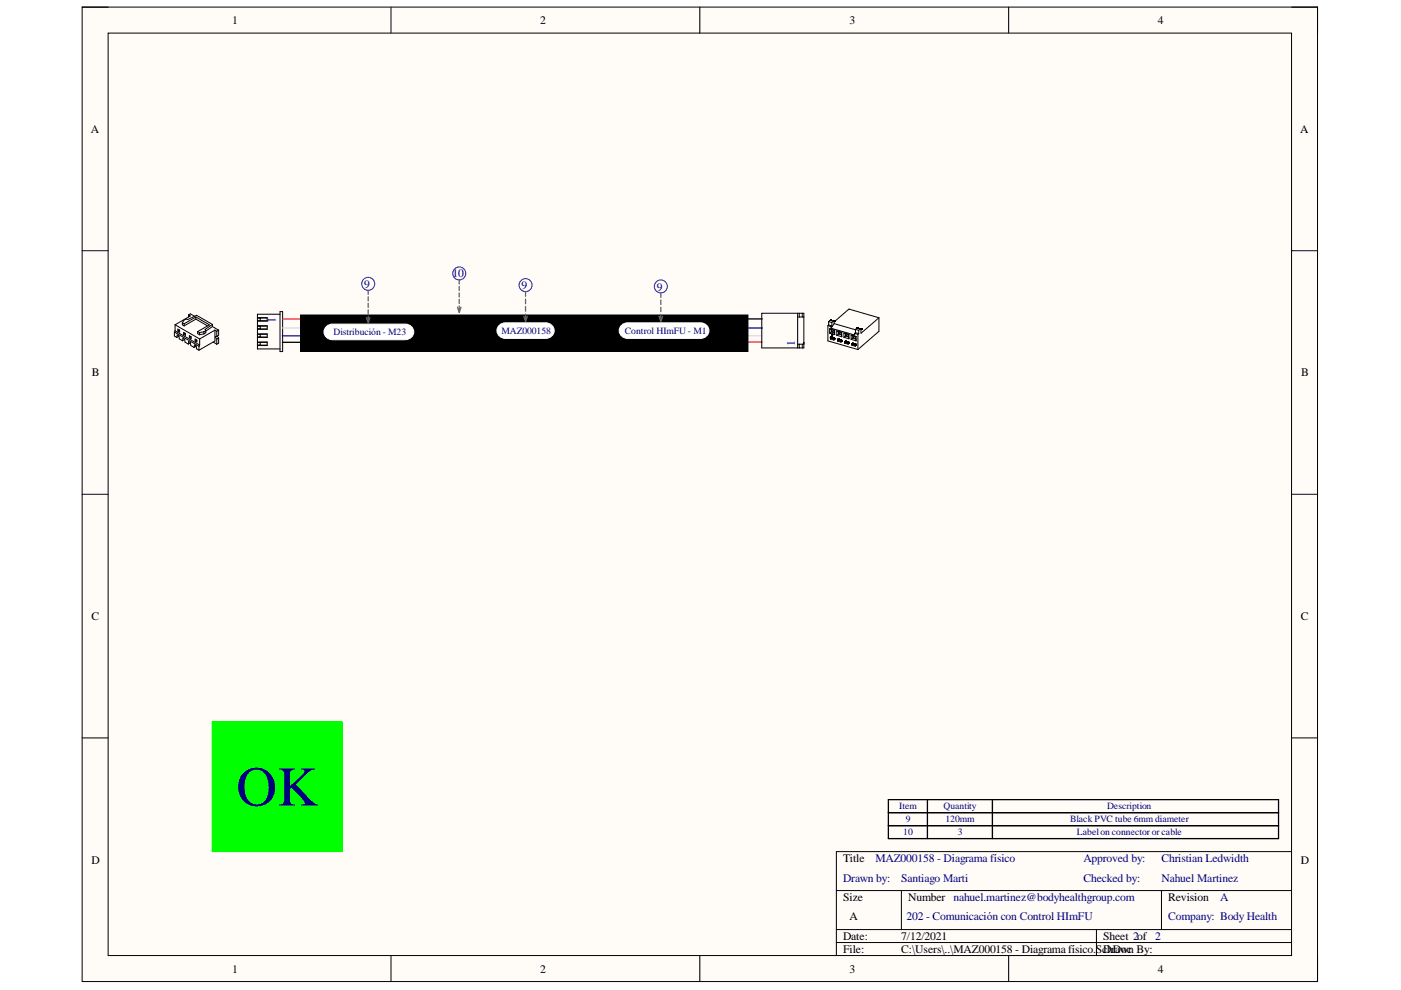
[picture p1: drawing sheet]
<svg xmlns="http://www.w3.org/2000/svg" width="297mm" height="210mm" viewBox="0 0 297 210" stroke-linecap="round" stroke-linejoin="round" font-family="sans-serif">
<path d="M17.4 1.5h261.9v206.6h-261.9z" fill-rule="evenodd" fill="#fffcf8"/>
<path d="M17.4 1.5h261.9v206.6h-261.9z" fill="none" stroke="#000" stroke-width=".21"/>
<path d="M22.9 7h250.9v195.6h-250.9z" fill-rule="evenodd" fill="#fffcf8"/>
<g fill="none" stroke="#000" stroke-width=".21">
<path d="M17.4 1.5h5.5M22.9 7h250.9v195.6h-250.9zM82.9 1.5v5.5M148.4 1.5v5.5M213.9 1.5v5.5M273.8 1.5h5.5v5.5M17.4 53.2h5.5M273.8 53.2h5.5M37 70.4l5.2 3M37 70.4v.9l.5 .2M37.1 68.9l5.2 3M37.1 68.9v1.3"/>
<path d="M37.1 70.2l5.2 3M37.1 70.2l-.1 .2M37.5 71.5l.1-.5 .3 .2 .1 .7 .7 .3M37.7 69.8l.4 .2v.4l-.4-.2zM37.9 71.3l-.4 .2M38 70l-.3 .2M38 70l.1 .1M38 69.9v.1M38.7 68.4v.5l.3 .2M38.7 68.4l.3 .2M38.7 68.4l.3-.5 .4-.2h.4l1.9-.9 3.3 2M38.7 72.2l.1-.5 .3 .2 .1 .7 .7 .4"/>
<path d="M38.9 70.5l.4 .2v.4l-.4-.2zM39 68.6v.5M39.2 72l-.5 .2M39.2 70.7l-.3 .2M39.2 70.7l.1 .1M39.2 70.6v.1M40 66.8l.4 .2-3.3 1.9M40 66.8l.4-.3 .9 .6M40 66.8v.4M40.2 71.2l.3 .2v.4l-.3-.2zM40.4 72.6l.1 .7 .6 .4M40.4 72.6l-.4-.2-.1 .6"/>
<path d="M40.4 72.7l-.5 .3M40.4 71.5l-.2 .1M40.4 71.5h.1M40.4 71.3v.2M41.1 73.7l.1-.6 .4 .2 .1 .7 .5 .3M41.4 71.9l.3 .2v.4l-.3-.2zM41.5 67.2l2.9 1.7-2.5 1.4M41.5 67.7l-2.5 1.4M41.5 67.7l2.5 1.4M41.5 67.2l-2.5 1.4M41.5 67.2v.5M41.6 73.4l-.5 .3"/>
<path d="M41.6 72.2l-.2 .1M41.6 72.2h.1M41.6 72v.2M41.9 70.3v.5l.4 .2M41.9 70.3l.4 .2M42.2 73.4v.9M42.3 70.5v.5M42.3 73.2l-.1 .2M42.3 71.9v1.3M43.2 70.8l-.9 .2M43.2 70.3l-.9 .2M43.2 70.3v.5"/>
<path d="M43.6 70.1v.5l-.4 .2M43.6 70.1l-.4 .2M45 69.2l1.4 .8M45 69.2l-1.4 1M45 68.8l-1.5 1.1 .1 .2M45 68.8v.4M45.2 72.5l.8 .5M45.6 70l.4 .2M45.6 70l-3.3 1.9M45.6 70v2.3l-3.4 2M46 70.2v1.1M46 71.9v1.1"/>
<path d="M46 71.3l-.4 .1 .4 .5M46.1 71.2l.3 .5M46.4 70l-.4 .2M46.4 70v1.1l-.4 .2M46.4 71.7v1.1l-.4 .2M46.4 71.7l-.4 .2M54.6 69.1h2v.7h-2M54.6 67.3h2v.8h-2M54.6 70.8h2v.7h-2M54.6 72.5h2v.8h-2M54.6 68h.6M54.6 67.5h.6"/>
<path d="M54.6 70.9h.6M54.6 71.4h.6M54.6 73.1h.6M54.6 69.7h.6M55.2 69.1v.6h1.4M55.2 72.6v.6h1.4M56.6 67.4h-1.4v.6h1.4M56.6 70.9h-1.4v.6h1.4M56.6 72.6h-2M56.6 69.1l-2 .1M59.4 66.1h.5v8.4h-.5zM59.4 66.6h-4.8v7.4h4.8"/>
<path d="M63.7 66.8h94.9v7.7h-94.9zM161.5 66.4h8.9v7.4h-8.9zM169.1 67.2h1.3M169.1 66.4v7.4M169.1 73h1.3M169.5 66.4v.8M169.5 73v.8M170.1 66.4v.8M170.1 73v.8M170.4 72.6v.2M170.4 72.7h.1M175.5 69.1l.7 .1"/>
<path d="M175.5 69.1v3.2l6.4 1.8M175.7 68.2l.3-.3 .7 .2-.3 .3M175.7 68.9l-.2 .2M175.7 68.9l.7 .2M175.7 68.2v.7M175.7 68.2l.7 .2M175.9 70.6l1.1 .4M175.9 69.7l1.1 .3M175.9 69.7v.9M175.9 69.7l.4 .2M176.1 71.9l.7 .2M176.1 71.6h.1"/>
<path d="M176.1 71.5h.1M176.1 67.9h.1M176.1 67.9l.7 .2M176.2 71.5h.1M176.2 71.6h-.1M176.2 71.9h-.1M176.2 71.6h.1M176.2 69.6l5 1.4v-.3M176.2 69.2v.4M176.2 71.5v.4M176.2 71.5h-.1v.4M176.2 71.5l.4 .1"/>
<path d="M176.3 71.5h.1M176.3 70.4l.6 .2M176.3 70.4l-.4 .2M176.3 69.9v.5M176.3 69.9l.6 .2M176.3 71.5l-.1 .1M176.3 71.6l.3 .1M176.3 71h.1M176.4 68.4v.7M176.4 69.9v.4M176.4 71.6v.1M176.4 70.3l-.1 .1"/>
<path d="M176.4 70.3l.5 .1M176.4 71.7l.4 .1M176.4 71.7l-.2 .2M176.4 69.1l-.2 .1M176.4 70.8h.1M176.4 70.8l-.1 .2M176.4 71h-.1M176.5 70.8h.1M176.5 70.8v.8l-.1-.7-.1 .1M176.6 71.6h.1M176.6 71.6l.1 .1M176.6 71.6v.1"/>
<path d="M176.7 71.7l.1 .1M176.7 71.6h.1M176.7 71.6v.1M176.7 71.7h.1M176.7 68.1h.1M176.8 71.7v.4M176.8 71.8v.1M176.8 71.7h-.1M176.8 71.7h.1M176.8 68.1h.1M176.8 71.8h.1M176.8 71.9h.1"/>
<path d="M176.8 68.1v.1M176.8 71.8v.3M176.8 68.2h.1M176.9 68.3v.3M176.9 68.6l4.5 1.3M176.9 68.6l-.7 1M176.9 70.1v.5M176.9 70.6l.1 .4M177 70v1M177 70l-.1 .1M177.4 71.1l1.1 .3M177.4 70.2v.9"/>
<path d="M177.4 70.2l1.1 .3M177.4 70.2l.4 .1M177.6 72.3l.7 .2M177.6 72h.1M177.6 72v.3M177.6 71.9h.1M177.6 71.9v.1M177.7 72.3h-.1M177.7 71.9h.1M177.7 72h.1M177.7 72v.3M177.7 71.9h-.1"/>
<path d="M177.8 72h.1M177.8 71.9l.3 .1M177.8 72l-.2 .1M177.8 70.8l.6 .2M177.8 70.8l-.4 .3M177.8 70.3v.5M177.8 70.3l.6 .2M177.8 72h-.1M177.8 72l.3 .1M177.9 70.7l-.1 .1M177.9 70.4v.3M177.9 72v.1"/>
<path d="M177.9 70.7l.5 .2M177.9 72.1l.4 .1M177.9 72.1l-.2 .2M178.1 72l.1 .1M178.1 72h.1M178.1 72.1h.1M178.2 72.1h.1M178.2 72.1l.1 .1M178.3 72.2h.1M178.3 72.1v.4M178.3 72.1v.1M178.3 72.2v.1"/>
<path d="M178.3 72.3h.1M178.3 72.5h.1M178.4 70.5v.5M178.4 71l.1 .4M178.5 70.5v.9M178.5 70.5h-.1M178.9 71.5l1.1 .3M178.9 70.6v.9M178.9 70.6l1.1 .3M178.9 70.6l.4 .2M179.1 72.5h.1M179.1 72.8l.7 .2"/>
<path d="M179.1 72.4h.1M179.1 72.4h.2M179.1 72.4v.4M179.2 72.4h.1M179.2 72.4v.3M179.2 72.5h.1M179.2 72.5h-.1M179.2 72.7l-.1 .1M179.2 72.4v.1M179.3 72.4h.1M179.3 72.4l.4 .1M179.3 71.3l.6 .1"/>
<path d="M179.3 71.3l-.4 .2M179.3 70.8v.5M179.3 70.8l.6 .1M179.3 72.4l-.1 .1M179.4 71.2l-.1 .1M179.4 70.8v.4M179.4 72.5v.1M179.4 71.2l.5 .1M179.4 72.6l.4 .1M179.4 72.6l-.2 .1M179.6 72.5h.1M179.7 72.5h.1"/>
<path d="M179.7 72.5l.1 .1M179.7 72.5v.1M179.7 72.6h.1M179.8 72.5h.1M179.8 72.6v.4M179.8 72.6h.1M179.8 72.7h.1M179.8 72.8h.1M179.9 70.9v.5M179.9 71.4l.1 .4M180 70.9v.9M180 70.9h-.1"/>
<path d="M180.5 71l1 .3M180.5 72l1 .3M180.5 71v1M180.5 71l.3 .2M180.6 73.2l.8 .2M180.6 72.9h.1M180.6 72.9v.3M180.7 72.8h.1M180.7 72.8l-.1 .1M180.7 72.9h.1M180.7 72.9l-.1 .1M180.7 73.2h-.1"/>
<path d="M180.7 72.9v.3M180.8 72.9h.1M180.8 72.8h.1M180.8 72.8h-.2M180.8 72.9h-.1M180.8 72.8l.4 .1M180.8 72.8v.1M180.8 72.9l.4 .1M180.8 71.7l.6 .2M180.8 71.7l-.3 .3M180.8 71.2v.5M180.8 71.2l.6 .2"/>
<path d="M180.9 71.6l-.1 .1M180.9 71.2v.4M180.9 72.9v.1M180.9 71.6l.5 .1M180.9 73l.4 .1M180.9 73l-.2 .2M181.1 72.9l.1 .1M181.1 72.9h.1M181.2 73h.1M181.2 72.9h.1M181.2 70.7l.7 .2M181.2 72.9v.1"/>
<path d="M181.2 73l.2 .1M181.3 73v.1M181.3 73h.1M181.3 73.1l.1 .1M181.3 73l.1 .4M181.3 73.1h.1M181.4 73.2h.1M181.4 73.1h.1M181.4 73.2v.2M181.4 69.8v.7M181.4 70.5l-.2 .2M181.4 69.8l.3-.2 .7 .2-.3 .2"/>
<path d="M181.4 70.5l.7 .2M181.4 69.8l.7 .2M181.4 71.4v.5M181.4 71.9l.1 .4M181.5 71.3v1M181.5 71.3l-.1 .1M181.7 69.5h.1M181.8 69.5h.1M181.8 69.5l.7 .2M181.9 70.9v3.2M182.1 70v.7M182.1 70.7l-.2 .2"/>
<path d="M182.4 69.7l.1 .1M182.4 69.7h.1M182.5 69.7h.1M182.5 69.8h.1M186.4 67.4l-6.4-1.9-3.1 2.7M186.4 67.4l-3.9 3.3v-.8M186.4 67.4v2.8l-4.5 3.9M17.4 104.8h5.5M273.8 104.8h5.5M17.4 156.5h5.5M273.8 156.5h5.5M177.3 188.8h96.5"/>
<path d="M177.3 197.1h96.5M177.3 199.8h96.5M191.1 188.8v8.3M232.5 197.1v5.5M246.3 188.8v8.3M273.8 180.6h-96.5v22M82.9 202.6v5.5M148.4 202.6v5.5M213.9 202.6v5.5M279.3 202.6v5.5"/>
</g>
<path d="M59.9 69.5h97.6v1.7h4.1" fill="none" stroke="#f9f" stroke-width=".27"/>
<path d="M161.6 69.5h-3.3v-1.1h-1.9v2.8h-96.5" fill="none" stroke="#00f" stroke-width=".27"/>
<path d="M59.9 67.6h94v5h7.7" fill="none" stroke="#f00" stroke-width=".27"/>
<path d="M161.6 67.6h-6.3v5.8h-2.5v-.8h-92.9M188.4 169.5h82.7v8.3h-82.7zM188.4 172.3h82.7M188.4 175.1h82.7M196.6 169.5v8.3M210.4 169.5v8.3" fill="none" stroke="#000" stroke-width=".27"/>
<path d="M63.7 66.8h94.9v7.7h-94.9z" fill-rule="evenodd" fill="#000"/>
<path d="M105.9 68.9l.8-.4 .5-.1h8.5a1.66 1.66 0 0 1 1.8 1.7 1.66 1.66 0 0 1-1.8 1.7h-8.5a1.65 1.65 0 0 1-1.7-1 1.65 1.65 0 0 1 .4-1.9z" fill="#fff"/>
<path d="M105.9 68.9l.8-.4 .5-.1h8.5a1.66 1.66 0 0 1 1.8 1.7 1.66 1.66 0 0 1-1.8 1.7h-8.5a1.65 1.65 0 0 1-1.7-1 1.65 1.65 0 0 1 .4-1.9z" fill="none" stroke="#fff" stroke-width=".21"/>
<path d="M69.2 69.2l.8-.4 .5-.1h15.4a1.66 1.66 0 0 1 1.8 1.7 1.66 1.66 0 0 1-1.8 1.6h-15.4a1.65 1.65 0 0 1-1.6-.9 1.65 1.65 0 0 1 .3-1.9z" fill="#fff"/>
<path d="M69.2 69.2l.8-.4 .5-.1h15.4a1.66 1.66 0 0 1 1.8 1.7 1.66 1.66 0 0 1-1.8 1.6h-15.4a1.65 1.65 0 0 1-1.6-.9 1.65 1.65 0 0 1 .3-1.9z" fill="none" stroke="#fff" stroke-width=".21"/>
<path d="M131.8 68.9l.8-.4 .5-.1h15.4a1.66 1.66 0 0 1 1.8 1.7 1.66 1.66 0 0 1-1.8 1.7h-15.4a1.65 1.65 0 0 1-1.6-1 1.65 1.65 0 0 1 .3-1.9z" fill="#fff"/>
<path d="M131.8 68.9l.8-.4 .5-.1h15.4a1.66 1.66 0 0 1 1.8 1.7 1.66 1.66 0 0 1-1.8 1.7h-15.4a1.65 1.65 0 0 1-1.6-1 1.65 1.65 0 0 1 .3-1.9z" fill="none" stroke="#fff" stroke-width=".21"/>
<g fill="none" stroke="#00f" stroke-width=".21">
<circle cx="97.4" cy="58" r="1.38"/>
<circle cx="78.1" cy="60.2" r="1.38"/>
<circle cx="111.4" cy="60.5" r="1.38"/>
<circle cx="140.1" cy="60.7" r="1.38"/>
</g>
<g fill="none" stroke="#646464" stroke-width=".27">
<path d="M97.4 59.4v.8M77.7 67.3l.4 1.1 .3-1.1M78.1 61.6v.8M78.1 62.9v.9M78.1 64.3v.9M78.1 65.7v.8M78.1 67.1v.8M97 65.1l.4 1.1 .3-1.1M97.4 60.7v.9M97.4 62.1v.9M97.4 63.5v.8M97.4 64.9v.8"/>
<path d="M111.1 67.1l.3 1.1 .4-1.1M111.4 61.8v1M111.4 63.4v1M111.4 65v1M111.4 66.6v1M139.7 67.1l.4 1.1 .4-1.1M140.1 62.1v1M140.1 63.6v1M140.1 65.1v1M140.1 66.7v.9"/>
</g>
<path d="M45 153h27.6v27.6h-27.6z" fill-rule="evenodd" fill="#0f0"/>
<path d="M45 153h27.6v27.6h-27.6z" fill="none" stroke="#0f0" stroke-width=".21"/>
<text font-size="11.9" fill="#000080" x="50.1" y="170.8">OK</text>
<g font-size="2.5">
<text x="49.2" y="5.1">1</text>
<text x="114.5" y="5.1">2</text>
<text x="180.1" y="5.1">3</text>
<text x="245.5" y="5.1">4</text>
<text x="19.3" y="28.1">A</text>
<text x="275.7" y="28.1">A</text>
<text x="19.5" y="79.8">B</text>
<text x="275.9" y="79.8">B</text>
<text x="19.4" y="131.5">C</text>
<text x="275.8" y="131.5">C</text>
<text x="19.4" y="183.1">D</text>
<text x="178.7" y="182.8">Title</text>
<text x="275.8" y="183.1">D</text>
<text x="178.7" y="191">Size</text>
<text x="192.5" y="191">Number nahuel.martinez@bodyhealthgroup.com</text>
<text x="247.7" y="191">Revision</text>
<text x="180.1" y="195.2">A</text>
<text x="178.7" y="199.3">Date:</text>
<text x="178.7" y="202.1">File:</text>
<text x="191.1" y="199.3">7/12/2021</text>
<text x="191.1" y="202.1">C:\Users\..\MAZ000158 - Diagrama físico.ScDrawn By:</text>
<text x="233.9" y="199.3">Sheet 2of 2</text>
<text x="234.8" y="202.1">hDoc</text>
<text x="49.2" y="206.2">1</text>
<text x="114.5" y="206.2">2</text>
<text x="180.1" y="206.2">3</text>
<text x="245.5" y="206.2">4</text>
</g>
<g font-size="2.5" fill="#000080">
<text x="95.9" y="58.8">10</text>
<text x="77.2" y="61">9</text>
<text x="110.6" y="61.3">9</text>
<text x="139.2" y="61.6">9</text>
<text x="56.8" y="67.1" transform="rotate(90 56.8 67.1)">1</text>
<text x="168.5" y="73.3" transform="rotate(-90 168.5 73.3)">1</text>
<text x="185.6" y="182.8">MAZ000158 - Diagrama físico</text>
<text x="229.8" y="182.8">Approved by:</text>
<text x="246.2" y="182.8">Christian Ledwidth</text>
<text x="178.7" y="187">Drawn by:</text>
<text x="191.1" y="187">Santiago Marti</text>
<text x="229.8" y="187">Checked by:</text>
<text x="246.2" y="187">Nahuel Martinez</text>
<text x="258.7" y="191">A</text>
<text x="192.2" y="195.2">202 - Comunicación con Control HImFU</text>
<text x="247.7" y="195.2">Company: Body Health</text>
</g>
<g font-size="2" fill="#000080">
<text x="70.7" y="71.1">Distribución - M23</text>
<text x="106.3" y="70.7">MAZ000158</text>
<text x="132.5" y="70.7">Control HImFU - M1</text>
<text x="190.7" y="171.6">Item</text>
<text x="200.1" y="171.6">Quantity</text>
<text x="234.7" y="171.6">Description</text>
<text x="191.5" y="177.1">10</text>
<text x="192" y="174.4">9</text>
<text x="200.5" y="174.4">120mm</text>
<text x="203.1" y="177.1">3</text>
<text x="226.9" y="174.4">Black PVC tube 6mm diameter</text>
<text x="228.3" y="177.1">Labelon connector or cable</text>
</g>
</svg>
